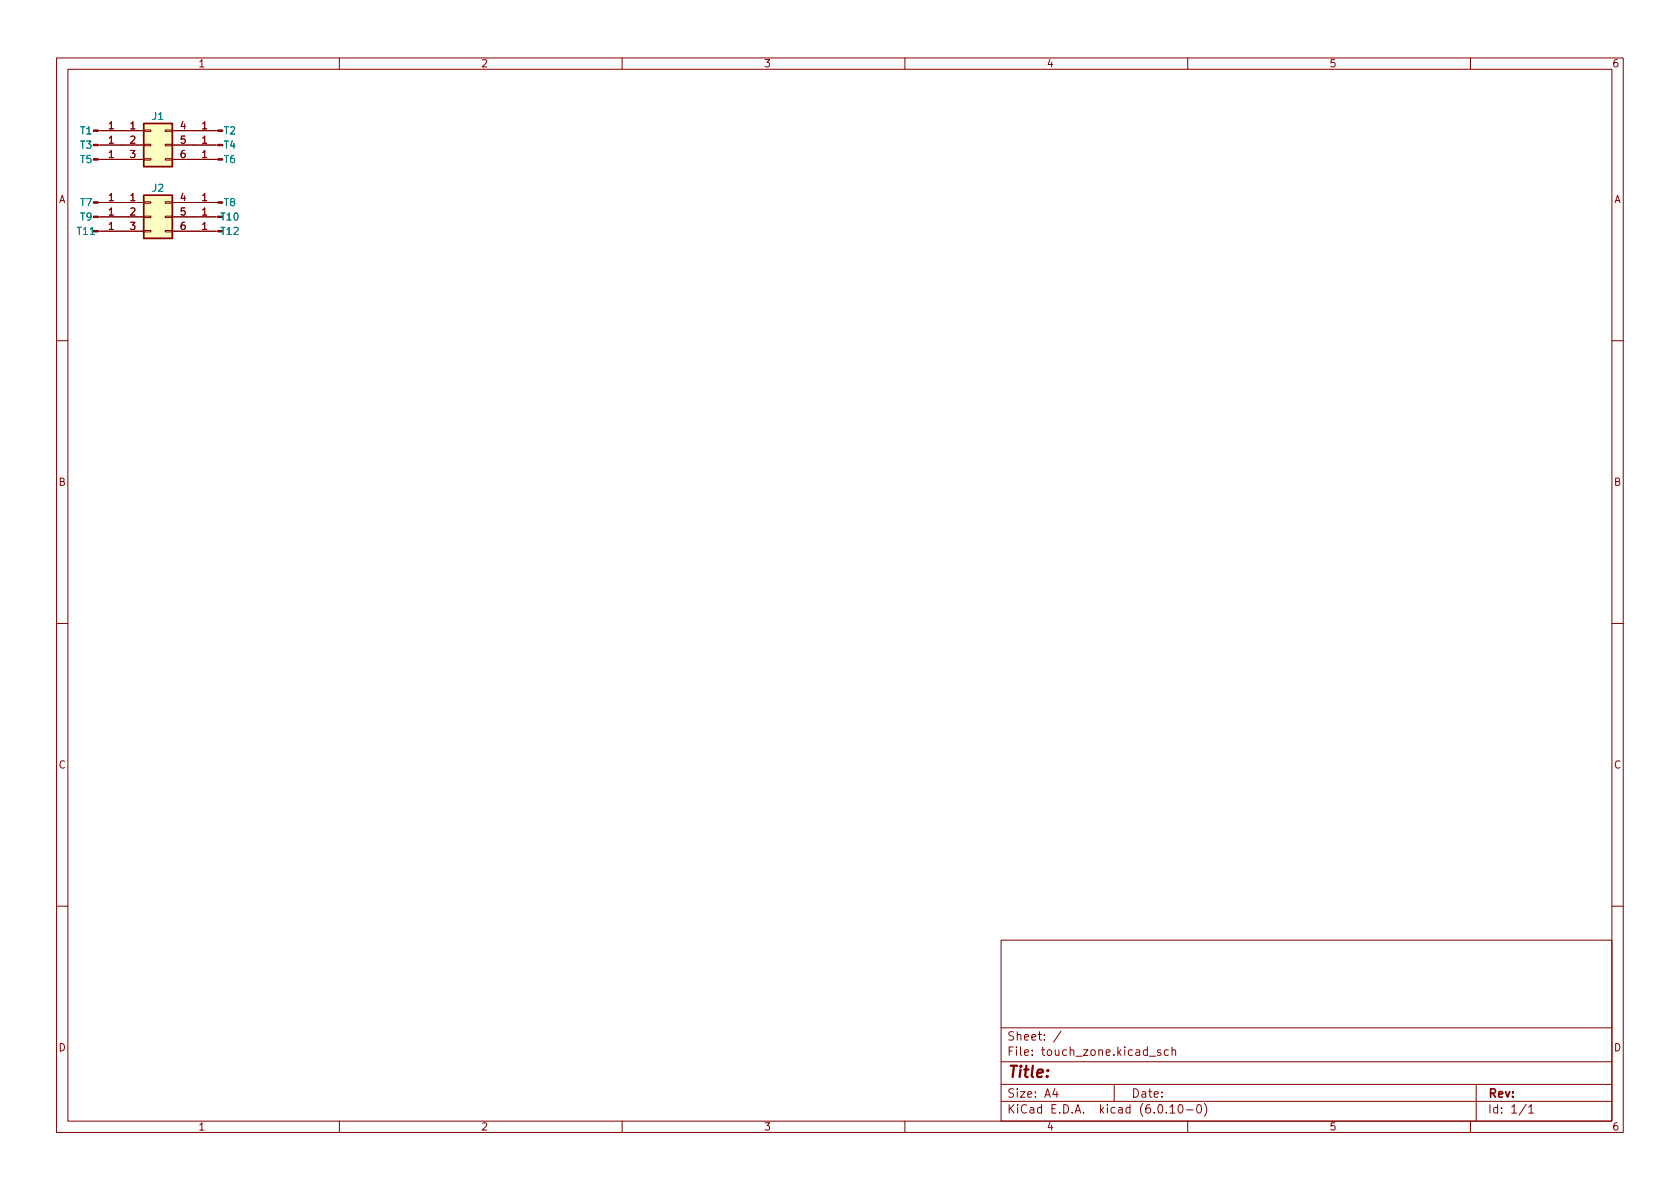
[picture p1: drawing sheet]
<svg xmlns="http://www.w3.org/2000/svg" width="297mm" height="210mm" viewBox="0 0 297 210" stroke-linecap="round" stroke-linejoin="round" font-family="sans-serif">
<g fill="none" stroke="#840000" stroke-width=".18">
<path d="M10 10.2h277v190.1h-277zM12 12.2h273v186.1h-273zM60 10.2v2M110 10.2v2M160 10.2v2M210 10.2v2M260 10.2v2M17.4 25.6h8M17.4 23.1h8M17.4 35.8h8M17.4 28.2h8M17.4 38.3h8"/>
<path d="M25.4 38.2h1.3v.3h-1.3zM25.4 35.7h1.3v.2h-1.3zM25.4 28.1h1.3v.2h-1.3zM25.4 25.5h1.3v.3h-1.3zM25.4 23h1.3v.2h-1.3zM29.2 38.2h1.3v.3h-1.3zM29.2 35.7h1.3v.2h-1.3zM29.2 28.1h1.3v.2h-1.3zM29.2 25.5h1.3v.3h-1.3zM29.2 23h1.3v.2h-1.3zM30.5 25.6h8M30.5 23.1h8"/>
<path d="M30.5 35.8h8M30.5 28.2h8M30.5 38.3h8M17.4 40.9h8M25.4 40.8h1.3v.2h-1.3zM29.2 40.8h1.3v.2h-1.3zM30.5 40.9h8M10 60.2h2M285 60.2h2M10 110.2h2M285 110.2h2M10 160.2h2"/>
<path d="M177 166.3h108v32h-108zM285 160.2h2M60 198.3v2M110 198.3v2M160 198.3v2M177 194.8h108M177 191.8h108M177 187.8h108M177 181.8h108M186.5 192.5l-.4 1h1M186.9 193v1M187.6 182.4l-1.3 1.9"/>
<path d="M197 191.8v3M203.2 186.8h1.2M205.2 185.7l-.3-.1-.3 .2 .1 .3 .5 .1v.4h-.6M206.6 185.7l-.5-.1-.2 .3v.4l.1 .3h.6M206.9 195.8l.4-.5v1.5M206.9 196.8h.8M207.2 185.8l.2-.2 .4 .1 .1 .9M207.2 185.1v1.5M208.5 195.4l.1-.1a.81 .81 0 0 1 .6 .7 .81 .81 0 0 1-.3 .8h-.1a.81 .81 0 0 1-.6-.6 .81 .81 0 0 1 .3-.8zM209.8 196.3h1.1M210 198.3v2M211.8 195.4l.1-.1a.81 .81 0 0 1 .6 .7 .81 .81 0 0 1-.3 .8h-.1a.81 .81 0 0 1-.6-.6 .81 .81 0 0 1 .3-.8z"/>
<path d="M212.9 195.1a1.72 1.72 0 0 1 0 2.3M260 198.3v2M261 191.8v6.5M269.9 195.3l-1.3 1.9M270.3 195.8l.4-.5v1.5M270.3 196.8h.9"/>
</g>
<g fill="#840000" stroke="#840000" stroke-width=".18">
<path d="M38.5 25.5h.9v.3h-.9z"/>
<path d="M38.5 23h.9v.2h-.9z"/>
<path d="M38.5 35.7h.9v.2h-.9z"/>
<path d="M38.5 28.1h.9v.2h-.9z"/>
<path d="M38.5 40.8h.9v.2h-.9z"/>
<path d="M38.5 38.2h.9v.3h-.9z"/>
<path d="M16.5 25.5h.9v.3h-.9z"/>
<path d="M16.5 28.1h.9v.2h-.9z"/>
<path d="M16.5 40.8h.9v.2h-.9z"/>
<path d="M16.5 35.7h.9v.2h-.9z"/>
<path d="M16.5 23h.9v.2h-.9z"/>
<path d="M16.5 38.2h.9v.3h-.9z"/>
</g>
<g fill="#ffffc2" stroke="#ffffc2" stroke-width=".18">
<path d="M25.4 34.5h5.1v7.7h-5.1z"/>
<path d="M25.4 21.8h5.1v7.7h-5.1z"/>
</g>
<path d="M25.4 34.5h5.1v7.7h-5.1zM25.4 21.8h5.1v7.7h-5.1z" fill="none" stroke="#840000" stroke-width=".25"/>
<text font-size="2.8" fill="#840000" x="178" y="190.6">Title:</text>
<g font-size="2.1" fill="#840000">
<text x="178" y="184">Sheet: /</text>
<text x="178" y="186.7">File: touch_zone.kicad_sch</text>
<text x="178" y="196.9">KiCad E.D.A. kicad (6.0.10-0)</text>
<text x="178" y="194.1">Size: A4</text>
<text x="200" y="194.1">Date:</text>
<text x="263" y="194.1">Rev:</text>
<text x="263" y="196.9">Id: 1/1</text>
</g>
<g font-size="1.8" fill="#840000">
<text x="35" y="11.9">1</text>
<text x="85" y="11.9">2</text>
<text x="135" y="11.9">3</text>
<text x="185" y="11.9">4</text>
<text x="235" y="11.9">5</text>
<text x="285" y="11.9">6</text>
<text x="19.2" y="22.9">1</text>
<text x="23" y="22.9">1</text>
<text x="31.9" y="22.9">4</text>
<text x="35.7" y="22.9">1</text>
<text x="19.2" y="25.4">1</text>
<text x="19.2" y="27.9">1</text>
<text x="23" y="25.4">2</text>
<text x="23" y="27.9">3</text>
<text x="31.9" y="25.4">5</text>
<text x="31.9" y="27.9">6</text>
<text x="35.7" y="25.4">1</text>
<text x="35.7" y="27.9">1</text>
<text x="10.3" y="35.9">A</text>
<text x="19.2" y="35.6">1</text>
<text x="23" y="35.6">1</text>
<text x="31.9" y="35.6">4</text>
<text x="35.7" y="35.6">1</text>
<text x="285.3" y="35.9">A</text>
<text x="19.2" y="40.6">1</text>
<text x="19.2" y="38.1">1</text>
<text x="23" y="38.1">2</text>
<text x="23" y="40.6">3</text>
<text x="31.9" y="38.1">5</text>
<text x="31.9" y="40.6">6</text>
<text x="35.7" y="40.6">1</text>
<text x="35.7" y="38.1">1</text>
<text x="10.3" y="85.9">B</text>
<text x="285.3" y="85.9">B</text>
<text x="10.3" y="135.9">C</text>
<text x="285.3" y="135.9">C</text>
<text x="10.3" y="185.9">D</text>
<text x="285.3" y="185.9">D</text>
<text x="35" y="199.9">1</text>
<text x="85" y="199.9">2</text>
<text x="135" y="199.9">3</text>
<text x="185" y="199.9">4</text>
<text x="235" y="199.9">5</text>
<text x="285" y="199.9">6</text>
</g>
<g font-size="1.8" fill="#008484">
<text x="14.2" y="23.7">T1</text>
<text x="27" y="21.2">J1</text>
<text x="39.6" y="23.7">T2</text>
<text x="14.2" y="26.3">T3</text>
<text x="14.2" y="28.8">T5</text>
<text x="39.6" y="26.3">T4</text>
<text x="39.6" y="28.8">T6</text>
<text x="27" y="33.9">J2</text>
<text x="13.7" y="41.5">T11</text>
<text x="14.2" y="36.4">T7</text>
<text x="14.2" y="39">T9</text>
<text x="39.1" y="41.5">T12</text>
<text x="39.1" y="39">T10</text>
<text x="39.6" y="36.4">T8</text>
</g>
</svg>
